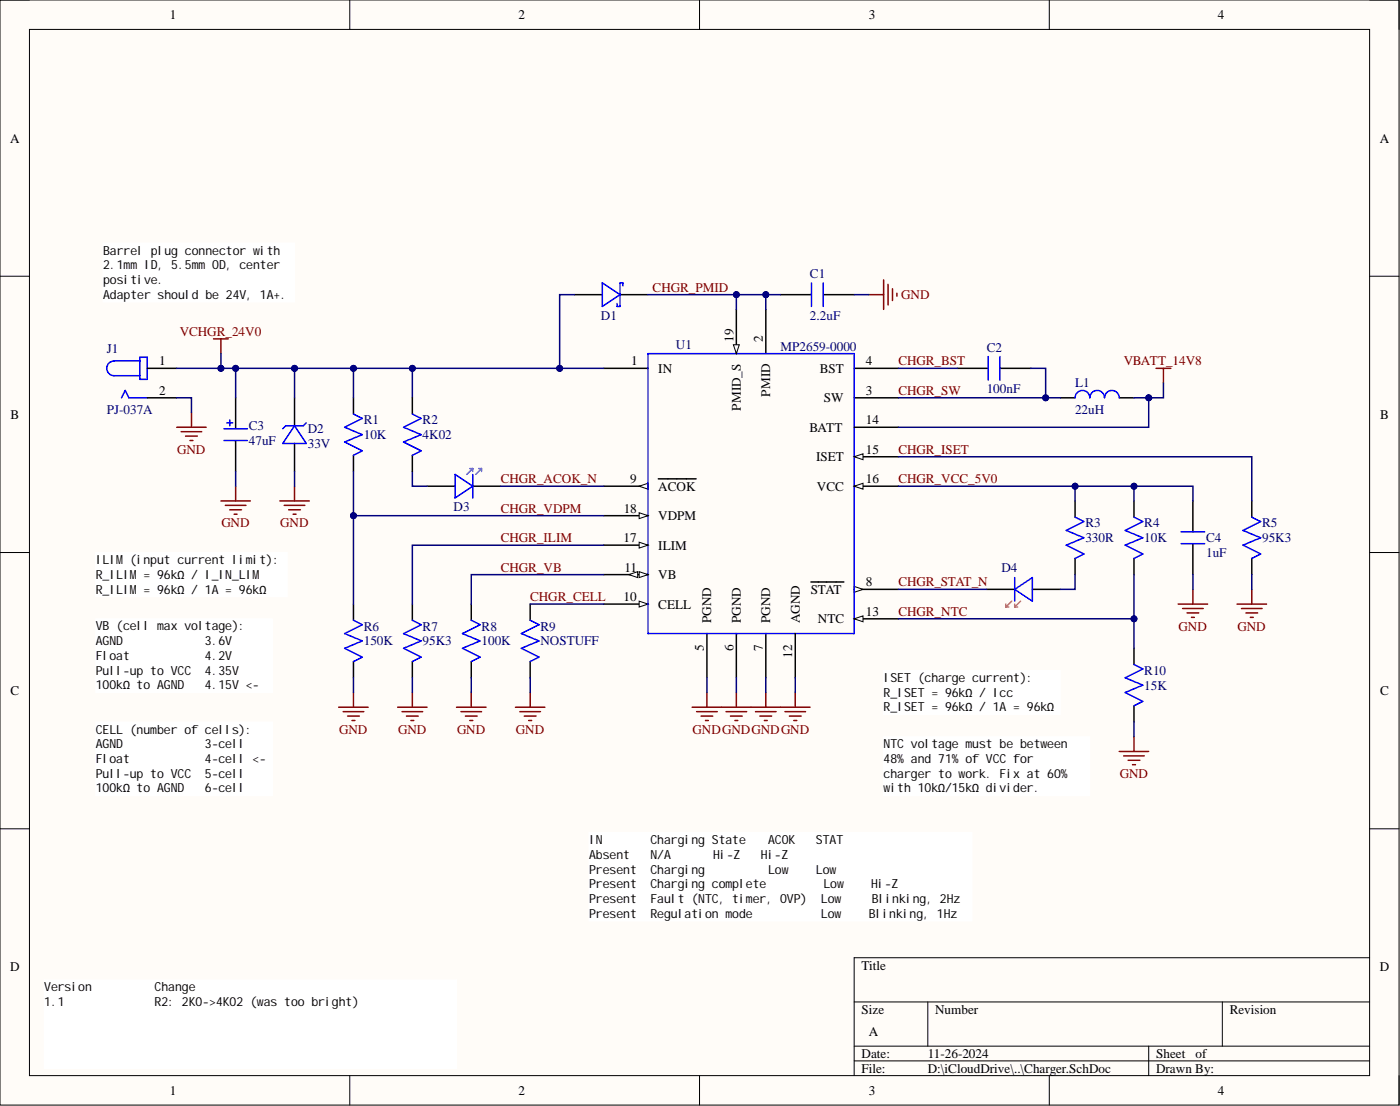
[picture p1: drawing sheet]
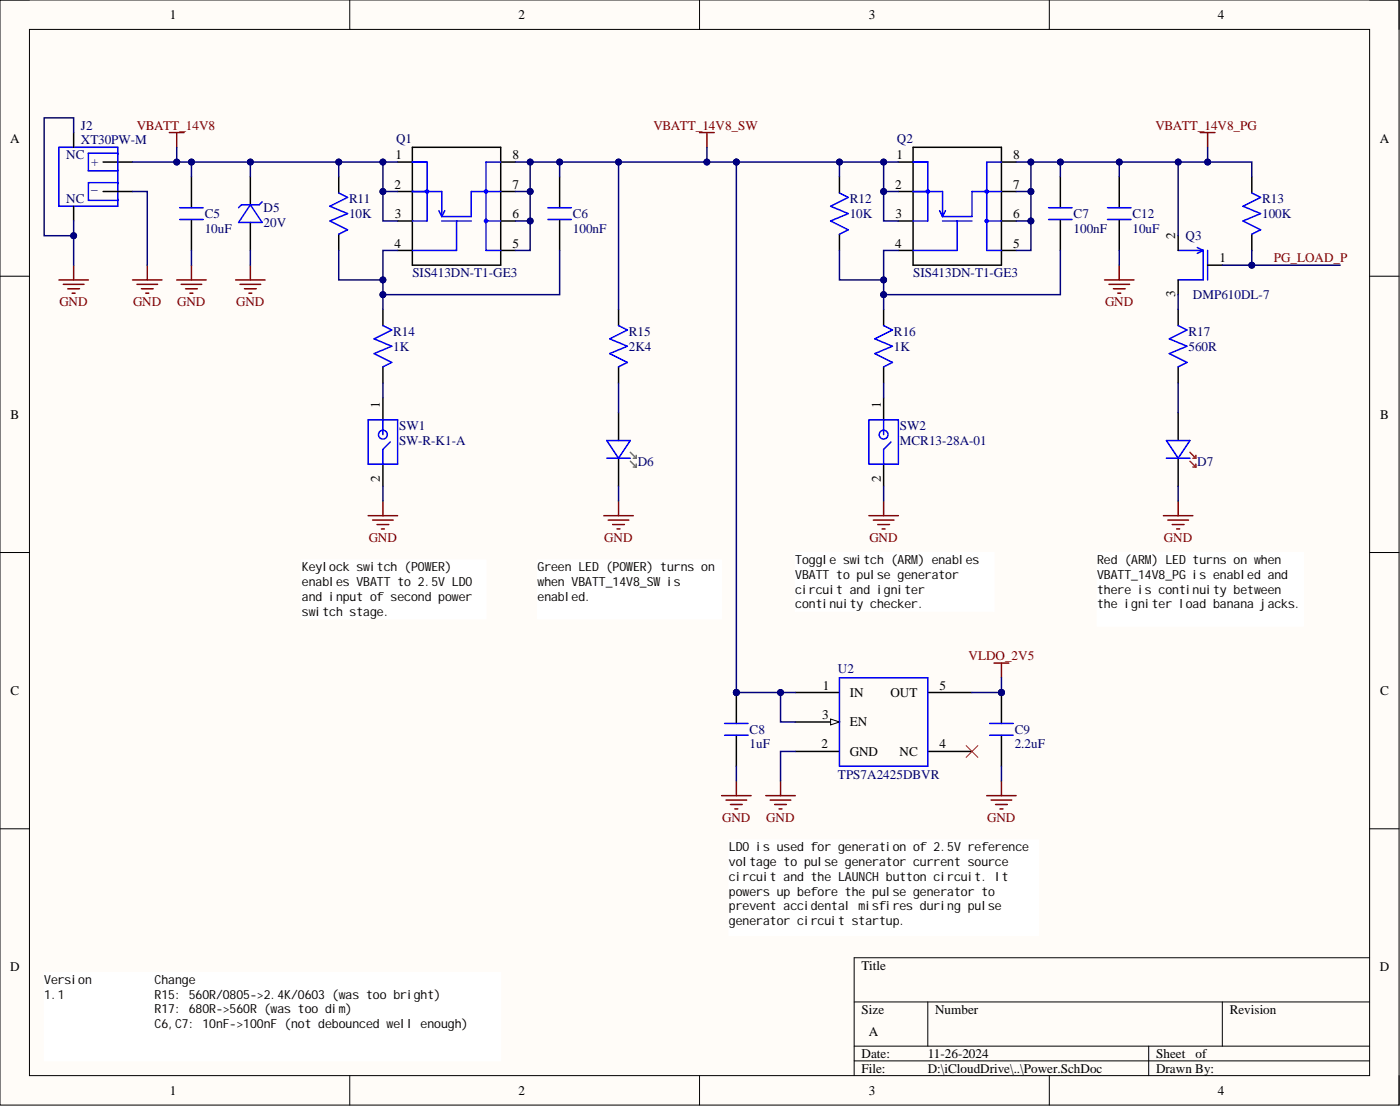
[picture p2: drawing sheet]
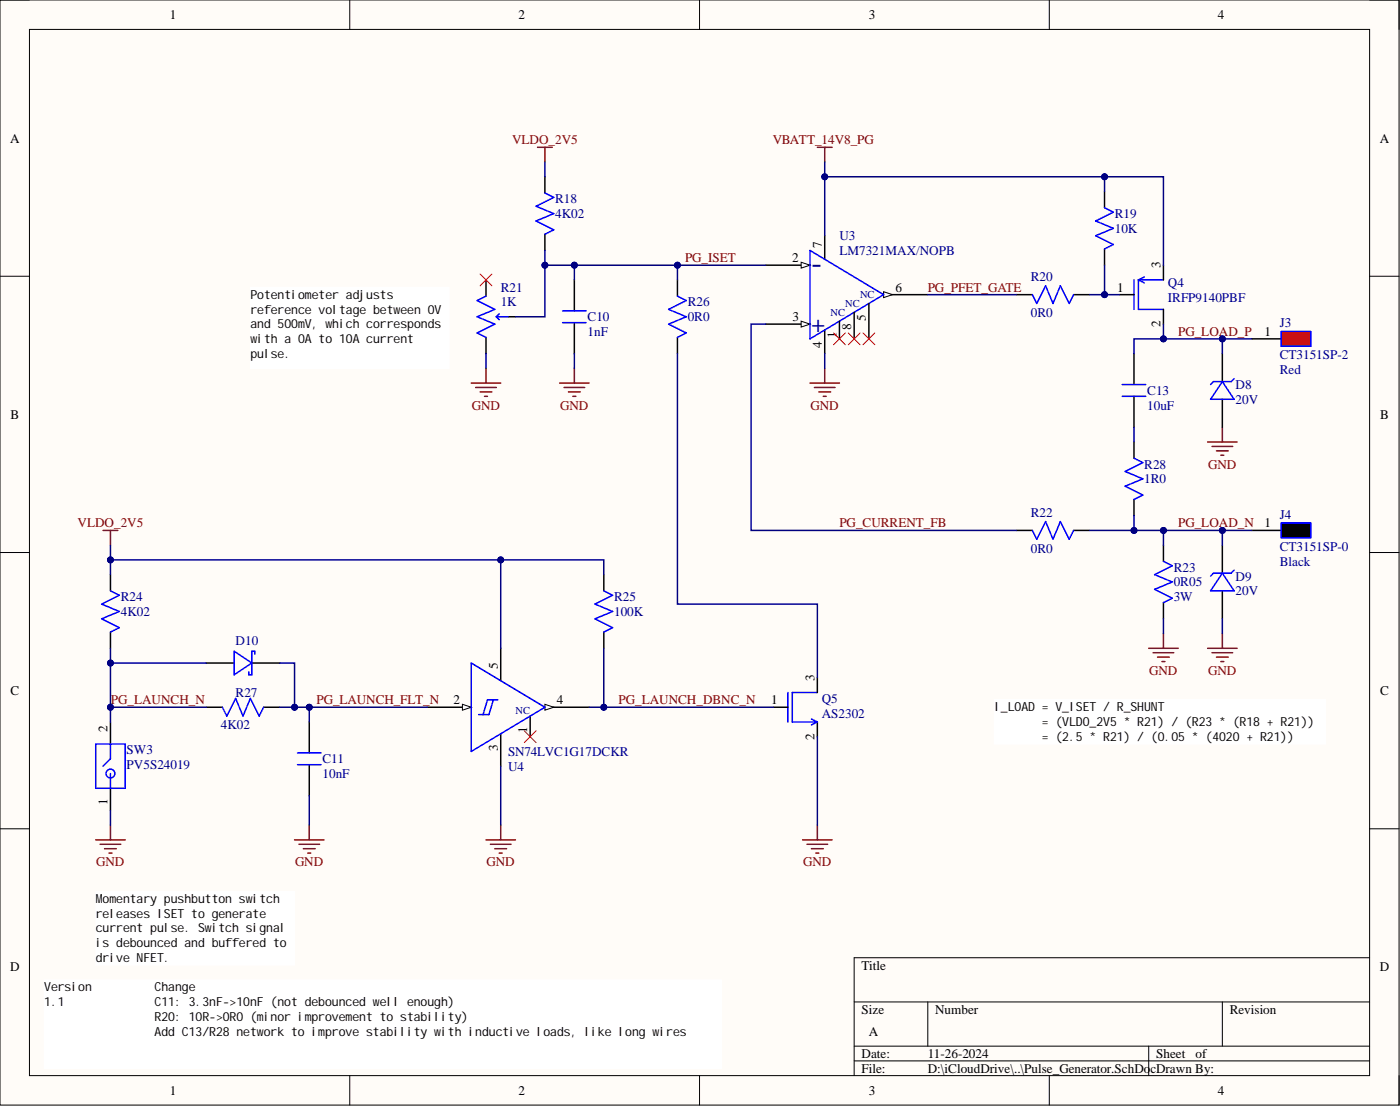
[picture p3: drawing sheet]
# Altium project Rocket_Engine_Igniter.PrjPcb
3 sheets, 68 parts. Net scope: global (net labels, ports and power ports of the same name join across sheets).
Board file: Rocket_Engine_Igniter.PcbDoc
Sheets:
  Charger.SchDoc
  Pulse_Generator.SchDoc
  Power.SchDoc

## Sheet Charger.SchDoc
size A

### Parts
C1  Capacitance: 2.2uF  [1206_CAP]
C2  Capacitance: 100nF  [0603_CAP]
C3  Capacitance: 47uF  [CAP_RADIAL_5MMx11MM]
C4  Capacitance: 1uF  [0603_CAP]
D1  *  [DO-214AC_SMA]  (value not drawn)
D2  Reverse Standoff Voltage: 33V  [DO-214AC_SMA]  (hidden comment: *)
D3  *  [LED_1411]  (value not drawn)
D4  *  [LED_1411]  (value not drawn)
J1  Part Number: PJ-037A  [CONN_BARREL_PLUG_PJ-037A]  (hidden comment: *)
L1  Inductance: 22uH  [IND_AMRM00101040220MA1]
R1  Resistance: 10K  [0603_RES]
R2  Resistance: 4K02  [0603_RES]
R3  Resistance: 330R  [0603_RES]
R4  Resistance: 10K  [0603_RES]
R5  Resistance: 95K3  [0603_RES]
R6  Resistance: 150K  [0603_RES]
R7  Resistance: 95K3  [0603_RES]
R8  Resistance: 100K  [0603_RES]
R9  (no value)  [0603_RES]
R10  Resistance: 15K  [0603_RES]
U1  Part Number: MP2659-0000  [QFN-19]

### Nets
GND: C1.1 C3.2 C4.1 D2.2 J1.2 R5.1 R6.1 R7.1 R8.1 R9.1 R10.1 U1.5(PGND) U1.6(PGND) U1.7(PGND) U1.12(AGND)
VBATT_14V8: L1.2 U1.14(BATT)
VCHGR_24V0: C3.1 D1.2 D2.1 J1.1 R1.2 R2.2 U1.1(IN)
CHGR_ACOK_N: D3.1 U1.9(~{ACOK})
CHGR_BST: C2.2 U1.4(BST)
CHGR_CELL: R9.2 U1.10(CELL)
CHGR_ILIM: R7.2 U1.17(ILIM)
CHGR_ISET: R5.2 U1.15(ISET)
CHGR_NTC: R4.1 R10.2 U1.13(NTC)
CHGR_PMID: C1.2 D1.1 U1.2(PMID) U1.19(PMID_S)
CHGR_STAT_N: D4.1 U1.8(~{STAT})
CHGR_SW: C2.1 L1.1 U1.3(SW)
CHGR_VB: R8.2 U1.11(VB)
CHGR_VCC_5V0: C4.2 R3.2 R4.2 U1.16(VCC)
CHGR_VDPM: R1.1 R6.2 U1.18(VDPM)
NetD3_2: D3.2 R2.1
NetD4_2: D4.2 R3.1

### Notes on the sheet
- Barrel plug connector with 2.1mm ID, 5.5mm OD, center positive.
  Adapter should be 24V, 1A+.
- ILIM (input current limit):
  R_ILIM = 96kΩ / I_IN_LIM
  R_ILIM = 96kΩ / 1A = 96kΩ
- VB (cell max voltage):
  AGND            3.6V
  Float           4.2V
  Pull-up to VCC  4.35V
  100kΩ to AGND   4.15V <-
- ISET (charge current):
  R_ISET = 96kΩ / Icc
  R_ISET = 96kΩ / 1A = 96kΩ
- CELL (number of cells):
  AGND            3-cell
  Float           4-cell <-
  Pull-up to VCC  5-cell
  100kΩ to AGND   6-cell
- (near R10) NTC voltage must be between
  48% and 71% of VCC for
  charger to work. Fix at 60%
  with 10kΩ/15kΩ divider.
- IN       Charging State      	  ACOK   STAT
  Absent   N/A                 	  Hi-Z   Hi-Z
  Present  Charging         	  Low    Low
  Present  Charging complete	  Low    Hi-Z
  Present  Fault (NTC, timer, OVP)  Low	 Blinking, 2Hz
  Present  Regulation mode          Low    Blinking, 1Hz
- Version		Change
  1.1		R2: 2K0->4K02 (was too bright)

## Sheet Pulse_Generator.SchDoc
size A

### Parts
C10  Capacitance: 1nF  [0603_CAP]
C11  Capacitance: 10nF  [0603_CAP]  (hidden comment: CAP_0603_10nF)
C13  Capacitance: 10uF  [0805_CAP]  (hidden comment: CAP_0805_10uF)
D8  Reverse Standoff Voltage: 20V  [DO-214AC_SMA]  (hidden comment: *)
D9  Reverse Standoff Voltage: 20V  [DO-214AC_SMA]  (hidden comment: *)
D10  *  [SOD-523]  (value not drawn)
J3  Part Number: CT3151SP-2  Colour: Red  [CONN_BANANA_RED_CT3151SP-2]  (hidden comment: *)
J4  Part Number: CT3151SP-0  Colour: Black  [CONN_BANANA_BLK_CT3151SP-0]  (hidden comment: *)
Q4  Part Number: IRFP9140PBF  [TO-247AC_NOHOLE]  (hidden comment: *)
Q5  Part Number: AS2302  [SOT-23-3]  (hidden comment: *)
R18  Resistance: 4K02  [0603_RES]
R19  Resistance: 10K  [0603_RES]
R20  Resistance: 0R0  [0603_RES]
R21  Resistance: 1K  [POT_PTV09A-4x15F-xxxx]
R22  Resistance: 0R0  [0603_RES]
R23  Resistance: 0R05  Power Rating: 3W  [RES_BR3FB50L0_0R05_1%]
R24  Resistance: 4K02  [0603_RES]
R25  Resistance: 100K  [0603_RES]
R26  Resistance: 0R0  [0603_RES]
R27  Resistance: 4K02  [0603_RES]
R28  Resistance: 1R0  [0805_RES]  (hidden comment: RES_0805_1R0)
SW3  Part Number: PV5S24019  [SW_PUSHBUTTON_PV5S24019]  (hidden comment: *)
U3  Part Number: LM7321MAX/NOPB  [SOIC-8_TI_PACKAGE_D]  (hidden comment: *)
U4  Part Number: SN74LVC1G17DCKR  [SOT-353]  (hidden comment: *)

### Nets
GND: C10.1 C11.1 D8.2 D9.2 Q5.2(S) R21.1 R23.1 SW3.1 U3.4(V-) U4.3(GND)
VBATT_14V8_PG: Q4.3(S) R19.2 U3.7(V+)
VLDO_2V5: R18.2 R24.2 R25.2 U4.5(VCC)
PG_CURRENT_FB: R22.1 U3.3(IN+)
PG_ISET: C10.2 R18.1 R21.2 R26.2 U3.2(IN-)
PG_LAUNCH_DBNC_N: Q5.1(G) R25.1 U4.4(Y)
PG_LAUNCH_FLT_N: C11.2 D10.1 R27.2 U4.2(A)
PG_LAUNCH_N: D10.2 R24.1 R27.1 SW3.2
PG_LOAD_N: D9.1 J4.1 R22.2 R23.2 R28.1
PG_LOAD_P: C13.2 D8.1 J3.1 Q4.2(D)
PG_PFET_GATE: R20.1 U3.6(OUT)
NetC13_1: C13.1 R28.2
NetQ4_1: Q4.1(G) R19.1 R20.2
NetQ5_3: Q5.3(D) R26.1

Not connected (* = marked no-connect by the designer): R21 3*; U3 1(NC)* 5(NC)* 8(NC)*; U4 1(NC)*

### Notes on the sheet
- (near R21) Potentiometer adjusts reference voltage between 0V and 500mV, which corresponds with a 0A to 10A current pulse.
- I_LOAD = V_ISET / R_SHUNT
  = (VLDO_2V5 * R21) / (R23 * (R18 + R21))
  = (2.5 * R21) / (0.05 * (4020 + R21))
- Momentary pushbutton switch releases ISET to generate current pulse. Switch signal is debounced and buffered to drive NFET.
- Version		Change
  1.1		C11: 3.3nF->10nF (not debounced well enough)
  R20: 10R->0R0 (minor improvement to stability)
  Add C13/R28 network to improve stability with inductive loads, like long wires

## Sheet Power.SchDoc
size A

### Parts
C5  Capacitance: 10uF  [1206_CAP]
C6  Capacitance: 100nF  [0603_CAP]  (hidden comment: CAP_0603_100nF)
C7  Capacitance: 100nF  [0603_CAP]  (hidden comment: CAP_0603_100nF)
C8  Capacitance: 1uF  [0603_CAP]
C9  Capacitance: 2.2uF  [0603_CAP]
C12  Capacitance: 10uF  [1206_CAP]
D5  Reverse Standoff Voltage: 20V  [DO-214AC_SMA]  (hidden comment: *)
D6  *  [LED_1411]  (value not drawn)
D7  *  [LED_1411]  (value not drawn)
J2  Part Number: XT30PW-M  [CONN_PLUG_XT30PW-M]
Q1  Part Number: SIS413DN-T1-GE3  [PFET_POWERPAK_1212-8]  (hidden comment: *)
Q2  Part Number: SIS413DN-T1-GE3  [PFET_POWERPAK_1212-8]  (hidden comment: *)
Q3  Part Number: DMP610DL-7  [SOT-23-3]  (hidden comment: *)
R11  Resistance: 10K  [0603_RES]
R12  Resistance: 10K  [0603_RES]
R13  Resistance: 100K  [0603_RES]
R14  Resistance: 1K  [0603_RES]
R15  Resistance: 2K4  [0603_RES]  (hidden comment: RES_0603_2K4)
R16  Resistance: 1K  [0603_RES]
R17  Resistance: 560R  [0805_RES]  (hidden comment: RES_0805_560R)
SW1  Part Number: SW-R-K1-A  [SW_KEYLOCK_SW-R-K1-A]  (hidden comment: *)
SW2  Part Number: MCR13-28A-01  [SW_TOGGLE_MCR13-28A-01]  (hidden comment: *)
U2  TPS7A2425DBVR  [SOT-23-5]

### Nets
GND: C5.1 C8.1 C9.1 C12.1 D5.2 D6.1 D7.1 J2.2 SW1.2 SW2.2 U2.2(GND)
VBATT_14V8: C5.2 D5.1 J2.1 Q1.1(S) Q1.2(S) Q1.3(S) R11.2
VBATT_14V8_PG: C7.2 C12.2 Q2.5(D) Q2.6(D) Q2.7(D) Q2.8(D) Q3.2(S) R13.2
VBATT_14V8_SW: C6.2 C8.2 Q1.5(D) Q1.6(D) Q1.7(D) Q1.8(D) Q2.1(S) Q2.2(S) Q2.3(S) R12.2 R15.2 U2.1(IN) U2.3(EN)
VLDO_2V5: C9.2 U2.5(OUT)
PG_LOAD_P: Q3.1(G) R13.1
NetC6_1: C6.1 Q1.4(G) R11.1 R14.2
NetC7_1: C7.1 Q2.4(G) R12.1 R16.2
NetD6_2: D6.2 R15.1
NetD7_2: D7.2 R17.1
NetQ3_3: Q3.3(D) R17.2
NetR14_1: R14.1 SW1.1
NetR16_1: R16.1 SW2.1

Not connected (* = marked no-connect by the designer): U2 4(NC)*

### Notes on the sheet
- Keylock switch (POWER) enables VBATT to 2.5V LDO and input of second power switch stage.
- Green LED (POWER) turns on when VBATT_14V8_SW is enabled.
- Toggle switch (ARM) enables VBATT to pulse generator circuit and igniter continuity checker.
- Red (ARM) LED turns on when VBATT_14V8_PG is enabled and there is continuity between the igniter load banana jacks.
- LDO is used for generation of 2.5V reference voltage to pulse generator current source circuit and the LAUNCH button circuit. It powers up before the pulse generator to prevent accidental misfires during pulse generator circuit startup.
- Version		Change
  1.1		R15: 560R/0805->2.4K/0603 (was too bright)
  R17: 680R->560R (was too dim)
  C6,C7: 10nF->100nF (not debounced well enough)

## Nets that join several sheets
GND: Charger (15 pins), Pulse_Generator (10 pins), Power (11 pins)
VBATT_14V8: Charger (L1.2 U1.14), Power (7 pins)
VBATT_14V8_PG: Pulse_Generator (Q4.3 R19.2 U3.7), Power (8 pins)
VLDO_2V5: Pulse_Generator (R18.2 R24.2 R25.2 U4.5), Power (C9.2 U2.5)
PG_LOAD_P: Pulse_Generator (C13.2 D8.1 J3.1 Q4.2), Power (Q3.1 R13.1)
